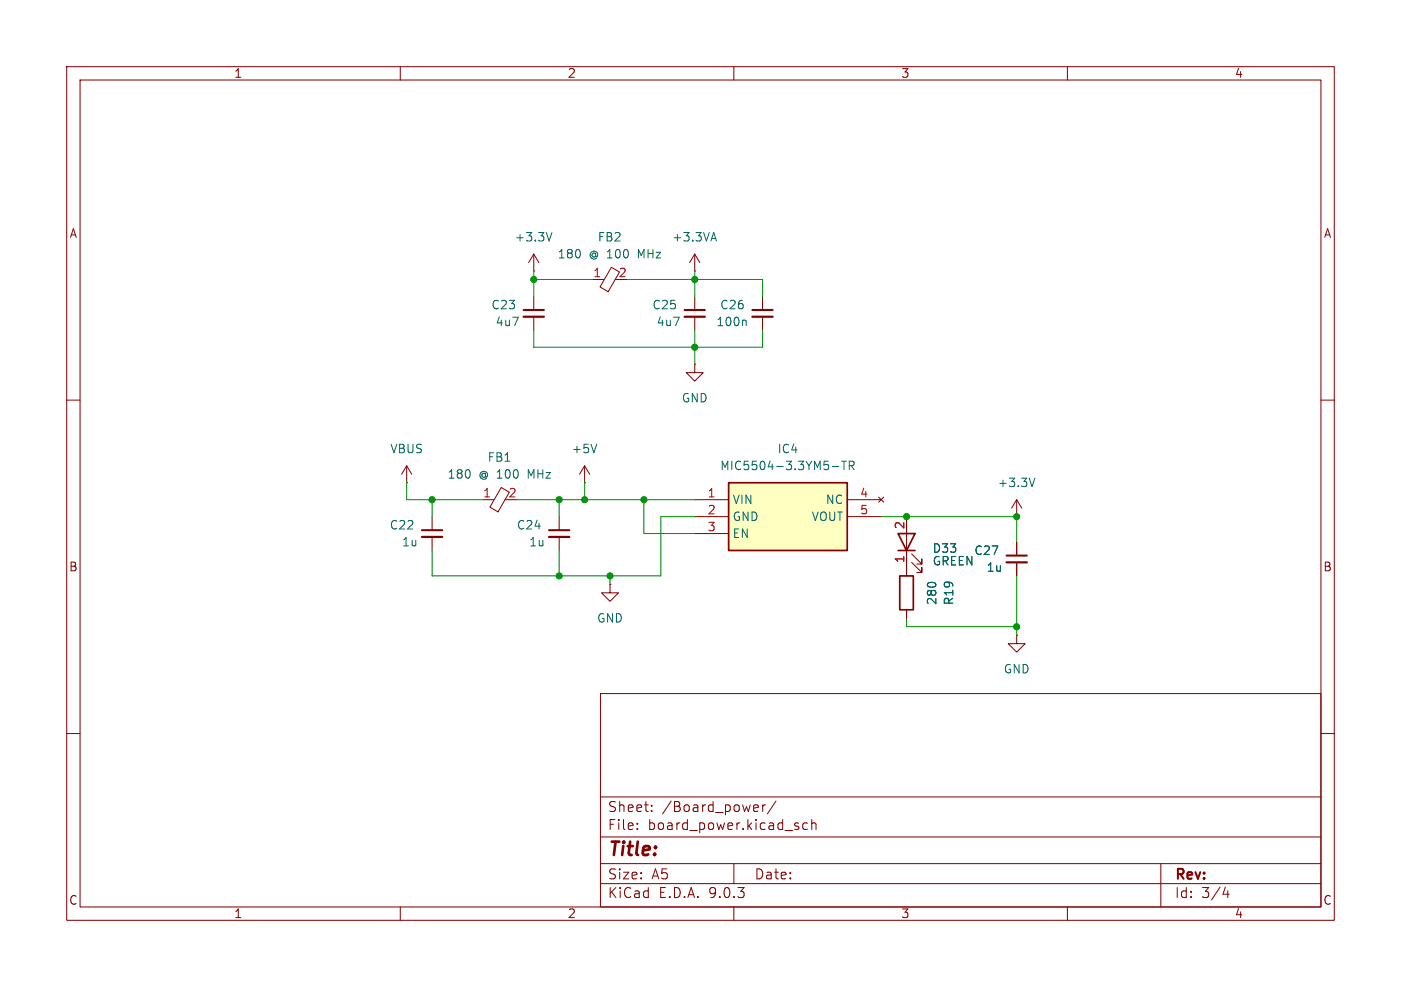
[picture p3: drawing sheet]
<svg xmlns="http://www.w3.org/2000/svg" width="210mm" height="148mm" viewBox="0 0 210 148" stroke-linecap="round" stroke-linejoin="round" font-family="sans-serif">
<g fill="none" stroke="#840000" stroke-width=".15">
<path d="M10 10h190v128h-190zM12 12h186v124h-186zM60 10v2M110 10v2M160 10v2M104.1 54.6v1.3h-1.2l1.2 1.3 1.3-1.3h-1.3M104.1 54.6h.1M114.3 44.5v2M114.3 47.5v2M10 60h2M87.6 72.4h.1M87.6 69.9l-.7 1.2"/>
<path d="M87.6 69.9l.8 1.2M87.6 69.9v2.5M135.9 77.5v8.9M152.4 77.5h.1M152.4 74.9l.8 1.3M152.4 74.9l-.8 1.3M152.4 74.9v2.6M198 60h2M91.4 87.6v1.3h1.3l-1.3 1.3-1.2-1.3h1.2M91.4 87.6h.1M135.9 91.4v1.3M136.7 84.3l1.5 1.6v-.8v.8h-.8"/>
<path d="M136.7 83.1l1.5 1.5v-.8v.8h-.8M152.4 95.3v1.2h1.3l-1.3 1.3-1.3-1.3h1.3M152.4 95.3h.1M152.4 81.3v2M152.4 84.3v2.1M10 110h2M90 104h108v32h-108zM90 119.5h108M198 110h2M60 136v2M90 132.5h108M90 129.5h108"/>
<path d="M90 125.5h108M95.5 124.2v.2M95.5 123.5v.1M97.7 121.5v.2M97.7 120.8v.1M110 136v2M110 129.5v3M113.5 120.7l.1 .1 .1 .2-.7 .2M113.6 121.6l-.1 .1M114.3 120.7v1M114.7 120.7l-.2 .1-.2 .2M116.3 120.1l-1.3 1.9"/>
<path d="M119.7 124v.3M121 123.5l-.4-.1-.3 .3v.4l.2 .2h.5M121.7 123.5a.37 .37 0 0 1 .6 .1v.8M121.7 122.9v1.5M160 136v2M174 129.5v6.5M183.7 133l-.4 1.1h1M184 133.6v1"/>
</g>
<path d="M112.8 46.5h3M150.9 83.3h3" fill="none" stroke="#840000" stroke-width=".3"/>
<path d="M112.8 47.5h3M150.9 84.3h3" fill="none" stroke="#840000" stroke-width=".33"/>
<path d="M111.7 48l.2 .2v.6M89.4 66.6l-.4 1.3M155.1 71.7l-.4 1.3" fill="none" stroke="#006464" stroke-width=".15"/>
<path d="M134.6 80h2.6l-1.3 2.6zM134.6 82.6h2.6M134.9 86.4h2v5h-2z" fill="none" stroke="#840000" stroke-width=".25"/>
<path d="M109.2 72.4h17.8v10.2h-17.8z" fill="#ffffc2"/>
<path d="M109.2 72.4h17.8v10.2h-17.8z" fill="none" stroke="#840000" stroke-width=".25"/>
<g fill="none" stroke="#840000" stroke-width=".15">
<path d="M80 38.1l.8 1.3M80 38.1l-.8 1.3M80 38.1v2.5M104.1 38.1l-.7 1.3M104.1 38.1l.8 1.3M104.1 38.1v2.5M80 40.6h.1M80 44.5v2M80 47.5v2M88.9 41.9h1.7M91.6 40.1l1.3 .7-1.7 2.9-1.3-.7zM104.1 40.6h.1"/>
<path d="M104.1 44.5v2M104.1 47.5v2M61 72.4h.1M61 69.9l-.8 1.2M61 69.9l.7 1.2M61 69.9v2.5M64.8 77.5v2M72.4 74.9h1.6M75.1 73.1l1.3 .7-1.7 3-1.3-.8zM83.8 77.5v2M104.1 74.9h5.1M104.1 77.5h5.1"/>
<path d="M127 74.9h5.1M127 77.5h5.1M131.7 74.5l.8 .8M132.5 74.5l-.8 .8M135.9 77.5v2.5M64.8 80.5v2.1M83.8 80.5v2.1M104.1 80h5.1M135.9 82.6v3.8M135.9 91.4v1.3M152.4 81.3v2M152.4 84.3v2.1"/>
</g>
<path d="M82.7 34.9l-.4 1.2M106.7 35.8h.6M107 34.9l.4 1.2M124.8 69.9h.9M126.2 69.2h.7M126.5 69.2v1.2M127.3 69.8h.6l.1-.2v-.3l-.2-.1h-.5v1.2M127.6 69.8l.4 .6" fill="none" stroke="#006464" stroke-width=".15"/>
<path d="M78.5 46.5h3M102.6 46.5h3.1M63.2 79.5h3.1M82.3 79.5h3" fill="none" stroke="#840000" stroke-width=".3"/>
<path d="M78.5 47.5h3M102.6 47.5h3.1M63.2 80.5h3.1M82.3 80.5h3" fill="none" stroke="#840000" stroke-width=".33"/>
<g fill="none" stroke="#009600" stroke-width=".15">
<path d="M80 41.9h8.9M80 49.5v2.6h34.3v-2.6M80 40.6v3.9M94 41.9h20.3v2.6M104.1 40.6v3.9M104.1 49.5v5.1M61 72.4v2.5h11.4M64.8 74.9v2.6M77.5 74.9h26.6M83.8 74.9v2.6M87.6 72.4v2.5M96.5 74.9v5.1h7.6"/>
<path d="M104.1 77.5h-5v8.9h-34.3v-3.8M132.1 77.5h20.3v3.8M83.8 82.6v3.8M91.4 86.4v1.2M135.9 92.7v1.3h16.5M152.4 86.4v8.9"/>
</g>
<g fill="#009600" stroke="#009600" stroke-width=".15">
<circle cx="135.9" cy="77.5" r=".46"/>
<circle cx="152.4" cy="77.5" r=".46"/>
<circle cx="96.5" cy="74.9" r=".46"/>
<circle cx="152.4" cy="94" r=".46"/>
<circle cx="83.8" cy="74.9" r=".46"/>
<circle cx="87.6" cy="74.9" r=".46"/>
<circle cx="104.1" cy="52.1" r=".46"/>
<circle cx="104.1" cy="41.9" r=".46"/>
<circle cx="83.8" cy="86.4" r=".46"/>
<circle cx="91.4" cy="86.4" r=".46"/>
<circle cx="64.8" cy="74.9" r=".46"/>
<circle cx="80" cy="41.9" r=".46"/>
</g>
<text font-size="2.8" fill="#840000" x="91" y="128.9">Title:</text>
<g font-size="2.1" fill="#840000">
<text x="91" y="124.7">File:</text>
<text x="91" y="122">Sheet:</text>
<text x="97.1" y="124.7">board_power.kicad_sch</text>
<text x="99.2" y="122">/Board_power/</text>
<text x="91" y="134.9">KiCad</text>
<text x="91" y="132.1">Size:</text>
<text x="97.7" y="132.1">A5</text>
<text x="98.7" y="134.9">E.D.A.</text>
<text x="106.3" y="134.9">9.0.3</text>
<text x="113" y="132.1">Date:</text>
<text x="176" y="132.3">Rev:</text>
<text x="176" y="134.9">Id:</text>
<text x="180.1" y="134.9">3/4</text>
</g>
<g font-size="1.8" fill="#840000">
<text x="35" y="11.9">1</text>
<text x="85" y="11.9">2</text>
<text x="135" y="11.9">3</text>
<text x="185" y="11.9">4</text>
<text x="10.3" y="35.9">A</text>
<text x="198.4" y="35.9">A</text>
<text x="10.3" y="85.9">B</text>
<text x="198.3" y="85.9">B</text>
<text x="10.3" y="135.9">C</text>
<text x="35" y="137.9">1</text>
<text x="85" y="137.9">2</text>
<text x="135" y="137.9">3</text>
<text x="185" y="137.9">4</text>
<text x="198.3" y="135.9">C</text>
</g>
<g font-size="1.8" fill="#006464">
<text x="77.1" y="36.4">+3.3V</text>
<text x="83.5" y="39">180</text>
<text x="88.3" y="39">@ 100</text>
<text x="89.5" y="36.4">FB2</text>
<text x="95.9" y="39">MHz</text>
<text x="100.7" y="36.4">+3.3VA</text>
<text x="73.6" y="46.6">C23</text>
<text x="97.7" y="46.6">C25</text>
<text x="107.9" y="46.6">C26</text>
<text x="74.2" y="49.1">4u7</text>
<text x="98.3" y="49.1">4u7</text>
<text x="107.3" y="49.1">100n</text>
<text x="102.1" y="60.6">GND</text>
<text x="58.4" y="68.2">VBUS</text>
<text x="67" y="72">180</text>
<text x="71.8" y="72">@ 100</text>
<text x="73" y="69.4">FB1</text>
<text x="79.4" y="72">MHz</text>
<text x="85.6" y="68.2">+5V</text>
<text x="107.8" y="70.7">MIC5504-3.3YM5-TR</text>
<text x="116.5" y="68.2">IC4</text>
<text x="109.7" y="75.8">VIN</text>
<text x="123.7" y="75.8">NC</text>
<text x="149.5" y="73.3">+3.3V</text>
<text x="58.3" y="79.6">C22</text>
<text x="60.2" y="82.1">1u</text>
<text x="77.4" y="79.6">C24</text>
<text x="79.2" y="82.1">1u</text>
<text x="109.7" y="78.3">GND</text>
<text x="109.7" y="80.9">EN</text>
<text x="121.6" y="78.3">VOUT</text>
<text x="139.7" y="83.1">D33</text>
<text x="146" y="83.4">C27</text>
<text x="139.7" y="85">GREEN</text>
<text x="147.8" y="86">1u</text>
<text x="89.4" y="93.6">GND</text>
<text x="140.6" y="90.8" transform="rotate(-90 140.6 90.8)">280</text>
<text x="143.1" y="90.8" transform="rotate(-90 143.1 90.8)">R19</text>
<text x="150.4" y="101.2">GND</text>
</g>
<g font-size="1.8" fill="#a90000">
<text x="88.8" y="41.7">1</text>
<text x="92.6" y="41.7">2</text>
<text x="72.3" y="74.7">1</text>
<text x="76.1" y="74.7">2</text>
<text x="106" y="74.7">1</text>
<text x="106" y="77.2">2</text>
<text x="128.8" y="74.7">4</text>
<text x="128.8" y="77.2">5</text>
<text x="106" y="79.8">3</text>
<text x="135.6" y="79.4" transform="rotate(-90 135.6 79.4)">2</text>
<text x="135.6" y="84.5" transform="rotate(-90 135.6 84.5)">1</text>
</g>
</svg>
